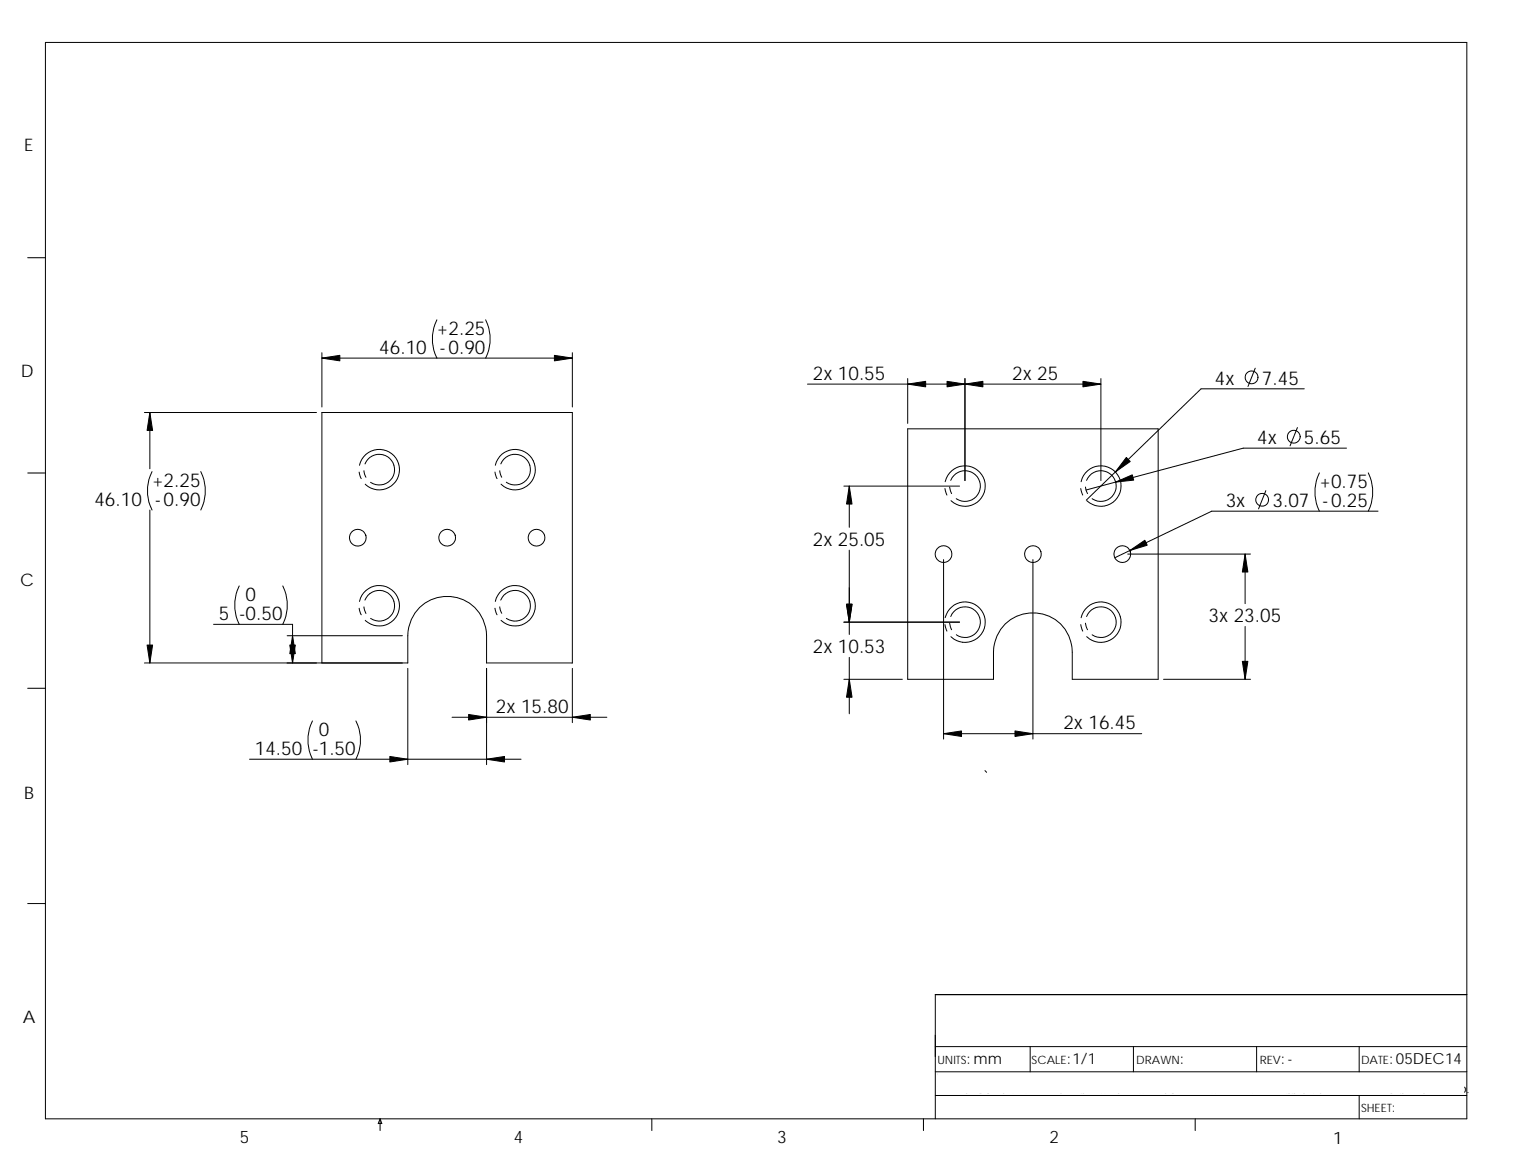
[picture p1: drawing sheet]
<svg xmlns="http://www.w3.org/2000/svg" width="279mm" height="216mm" viewBox="0 0 279 216" stroke-linecap="round" stroke-linejoin="round" font-family="sans-serif">
<g fill="none" stroke="#000" stroke-width=".18">
<path d="M8.4 7.8h261.6v198.1h-261.6zM5.1 47.4h3.3M80.4 58.9a7.9 7.9 0 0 0 0 7M89.4 58.9a7.9 7.9 0 0 1 0 7M26.6 75.9h31.7M27.6 75.9v10.4M59.2 64.9v10M59.2 65.9h46.1M105.3 64.9v10M148.6 70.7h54M167.1 69.7v8.2M167.1 78.9h46.1v46.1h-15.8v-5a7.2 7.2 0 0 0-7.3-7.2 7.2 7.2 0 0 0-7.2 7.2v5h-15.8z"/>
<path d="M177.6 69.7v18.8M202.6 69.7v18.8M231 67.8l-1.3 3.3M238.8 78.7l-1.4 3.4M240.1 71.6h-19l-21.2 20.5M5.1 87.1h3.3M27.6 93.9v28.1M28 86.8a7.9 7.9 0 0 0 0 7.1M37 86.8a7.9 7.9 0 0 1 0 7.1M66.1 86.9l.4 1.2M66.2 85.6a3.7 3.7 0 0 1 5-2.6 3.7 3.7 0 0 1 1.7 5.5 3.7 3.7 0 0 1-5.7 .6M67 86.6l.4 1.2"/>
<path d="M67.2 85.4a2.82 2.82 0 0 1 3.8-1.5 2.82 2.82 0 0 1 1.2 4 2.82 2.82 0 0 1-4 .9M91.1 86.9l.4 1.2M91.2 85.6a3.7 3.7 0 0 1 5-2.6 3.7 3.7 0 0 1 1.7 5.5 3.7 3.7 0 0 1-5.7 .6M92 86.6l.4 1.2M92.2 85.4a2.83 2.83 0 0 1 3.8-1.5 2.83 2.83 0 0 1 1.2 4 2.83 2.83 0 0 1-4 .9M155.3 89.5h21.3M156.3 89.5v7.5M173.9 89.9l.4 1.2M174 88.7a3.7 3.7 0 0 1 5-2.7 3.7 3.7 0 0 1 1.7 5.5 3.7 3.7 0 0 1-5.7 .6M174.8 89.6l.4 1.2M175 88.4a2.83 2.83 0 0 1 3.9-1.5 2.83 2.83 0 0 1 1.1 4 2.83 2.83 0 0 1-4 .9M198.9 89.9l.4 1.2"/>
<path d="M199 88.7a3.7 3.7 0 0 1 5.1-2.7 3.7 3.7 0 0 1 1.6 5.5 3.7 3.7 0 0 1-5.7 .6M199.8 89.6l.4 1.2M200 88.4a2.82 2.82 0 0 1 3.8-1.5 2.82 2.82 0 0 1 1.3 4 2.82 2.82 0 0 1-4.1 .9M233 90.3l-1.4 3.4M242.8 87a8 8 0 0 0 0 7.1M247.8 82.5h-19l-28.9 7.7M251.8 87a8 8 0 0 1 0 7.1M253.6 94.1h-30.6l-17.8 8.6M39.3 114.9h14.5v7.1M44 107.8a8 8 0 0 0 0 7.1M52 107.8a7.9 7.9 0 0 1 0 7.1M52.9 117h21.2"/>
<path d="M66.1 112l.4 1.2M66.2 110.7a3.7 3.7 0 0 1 5-2.6 3.7 3.7 0 0 1 1.7 5.4 3.7 3.7 0 0 1-5.7 .7M67 111.7l.4 1.2M67.2 110.4a2.82 2.82 0 0 1 3.8-1.5 2.82 2.82 0 0 1 1.2 4 2.82 2.82 0 0 1-4 .9M91.1 112l.4 1.2M91.2 110.7a3.7 3.7 0 0 1 5-2.6 3.7 3.7 0 0 1 1.7 5.4 3.7 3.7 0 0 1-5.7 .7M92 111.7l.4 1.2M92.2 110.4a2.83 2.83 0 0 1 3.8-1.5 2.83 2.83 0 0 1 1.3 4 2.83 2.83 0 0 1-4.1 .9M155.3 114.5h21.3M156.3 101.3v15.5M173.7 103v33M173.9 115l.4 1.2"/>
<path d="M174 113.7a3.7 3.7 0 0 1 5.1-2.6 3.7 3.7 0 0 1 1.6 5.4 3.7 3.7 0 0 1-5.7 .7M174.8 114.7l.4 1.2M175 113.5a2.82 2.82 0 0 1 3.8-1.6 2.82 2.82 0 0 1 1.3 4 2.82 2.82 0 0 1-4.1 .9M190.1 103v33M198.9 115l.4 1.2M199 113.7a3.7 3.7 0 0 1 5.1-2.6 3.7 3.7 0 0 1 1.6 5.5 3.7 3.7 0 0 1-5.7 .6M199.8 114.7l.4 1.2M200 113.5a2.83 2.83 0 0 1 3.8-1.5 2.83 2.83 0 0 1 1.3 3.9 2.83 2.83 0 0 1-4.1 .9M207.6 102h22.6M229.2 102v9.1M229.2 115.3v9.7M5.1 126.7h3.3"/>
<path d="M26.6 122h48.5v-5a7.2 7.2 0 0 1 7.2-7.2 7.2 7.2 0 0 1 7.3 7.2v5h15.7v-46.1h-46.1v46.1M45.9 139.7h50M57.5 132.7a7.9 7.9 0 0 0 0 7M65.5 132.7a7.8 7.8 0 0 1 0 7M75.1 123v17.7M83.2 132h28.5M89.6 123v17.7M105.3 123v10M155.3 125h10.8M156.3 121v10.4M173.7 135h36.4M214.2 125h16"/>
<path d="M181.3 141.8l.3 .4M5.1 166.3h3.3M172.1 197.3h97.9M172.1 192.6h97.9M189.6 192.6v4.7M208.6 192.6v4.7M231.3 192.6v4.7M250.2 192.6v4.7M270 183.1h-97.9v22.8M70 205.9l.3 .9h-.7zM70 205.9v2.2M120 205.9v2.2"/>
<path d="M170 205.9v2.2M172.1 201.6h97.9M220 205.9v2.2M250.2 201.6v4.3"/>
<circle cx="230.4" cy="69.5" r="1.18"/>
<circle cx="65.9" cy="99" r="1.54"/>
<circle cx="82.3" cy="99" r="1.54"/>
<circle cx="98.8" cy="99" r="1.54"/>
<circle cx="232.3" cy="92" r="1.17"/>
<circle cx="238.1" cy="80.4" r="1.18"/>
<circle cx="173.7" cy="102" r="1.53"/>
<circle cx="190.1" cy="102" r="1.53"/>
<circle cx="206.6" cy="102" r="1.53"/>
</g>
<g fill="#000" stroke="#000" stroke-width=".18">
<path d="M27.6 75.9l.5 3.3h-1z" fill-rule="evenodd"/>
<path d="M59.2 65.9l3.3-.5v1z" fill-rule="evenodd"/>
<path d="M102 65.4l3.3 .5-3.3 .5z" fill-rule="evenodd"/>
<path d="M167.1 70.7l3.3-.5v1z" fill-rule="evenodd"/>
<path d="M177.6 70.7l3.3-.5v1z" fill-rule="evenodd"/>
<path d="M174.3 70.2l3.3 .5-3.3 .5z" fill-rule="evenodd"/>
<path d="M199.3 70.2l3.3 .5-3.3 .5z" fill-rule="evenodd"/>
<path d="M156.3 89.5l.5 3.3h-1z" fill-rule="evenodd"/>
<path d="M207.3 84.2l.7 .7-2.7 2z" fill-rule="evenodd"/>
<path d="M205.3 88.7l3.1-1.3 .3 1z" fill-rule="evenodd"/>
<path d="M53.8 117l.6 3.3h-1.1z" fill-rule="evenodd"/>
<path d="M155.8 111.2h1l-.5 3.3z" fill-rule="evenodd"/>
<path d="M155.8 111.2h1l-.5 3.3z" fill-rule="evenodd"/>
<path d="M208 101.3l2.7-1.9 .5 1z" fill-rule="evenodd"/>
<path d="M229.2 102l.5 3.3h-1z" fill-rule="evenodd"/>
<path d="M27.1 118.7h1l-.5 3.3z" fill-rule="evenodd"/>
<path d="M53.3 118.7h1.1l-.6 3.3z" fill-rule="evenodd"/>
<path d="M71.8 139.2l3.3 .5-3.3 .6z" fill-rule="evenodd"/>
<path d="M89.6 139.7l3.3-.5v1.1z" fill-rule="evenodd"/>
<path d="M86.3 131.5l3.3 .5-3.3 .5z" fill-rule="evenodd"/>
<path d="M105.3 132l3.3-.5v1z" fill-rule="evenodd"/>
<path d="M156.3 125l.5 3.3h-1z" fill-rule="evenodd"/>
<path d="M173.7 135l3.3-.5v1.1z" fill-rule="evenodd"/>
<path d="M186.8 134.5l3.3 .5-3.3 .6z" fill-rule="evenodd"/>
<path d="M228.7 121.7h1l-.5 3.3z" fill-rule="evenodd"/>
</g>
<g fill="#fff">
<path d="M175.8 183.6h91.2v8.4h-91.2z"/>
<path d="M172.7 197.6h96.8v3.6h-96.8z"/>
<path d="M172.5 201.9h42.1v3.8h-42.1z"/>
<path d="M218.4 193.8h5.1v2.5h-5.1z"/>
</g>
<g font-size="3.5">
<text x="69.8" y="65.1">46.10 -0.90</text>
<text x="80.4" y="61.6">+2.25</text>
<text x="149.6" y="69.9">2x 10.55</text>
<text x="186.3" y="69.9">2x 25</text>
<text x="223.6" y="70.8">4x</text>
<text x="232.3" y="70.8">7.45</text>
<text x="231.4" y="81.7">4x</text>
<text x="240" y="81.7">5.65</text>
<text x="28" y="89.6">+2.25</text>
<text x="242.8" y="89.8">+0.75</text>
<text x="17.4" y="93.1">46.10 -0.90</text>
<text x="225.6" y="93.3">3x</text>
<text x="234.2" y="93.3">3.07 -0.25</text>
<text x="149.6" y="100.5">2x 25.05</text>
<text x="45.2" y="110.6">0</text>
<text x="40.3" y="114.1">5 -0.50</text>
<text x="222.5" y="114.5">3x 23.05</text>
<text x="149.6" y="120.2">2x 10.53</text>
<text x="91.3" y="131.2">2x 15.80</text>
<text x="58.7" y="135.4">0</text>
<text x="195.7" y="134.3">2x 16.45</text>
<text x="46.9" y="139">14.50 -1.50</text>
</g>
<g font-size="3.2">
<text x="4.5" y="27.9">E</text>
<text x="3.8" y="69.3">D</text>
<text x="3.7" y="107.8">C</text>
<text x="4.5" y="147">B</text>
<text x="4.2" y="188.3">A</text>
<text x="44.2" y="210.4">5</text>
<text x="94.6" y="210.3">4</text>
<text x="143" y="210.4">3</text>
<text x="193.2" y="210.4">2</text>
<text x="245.4" y="210.7">1</text>
</g>
<g font-size="2.8">
<text x="177.9" y="195.9">:mm</text>
<text x="196.3" y="195.9">:1/1</text>
<text x="217.2" y="195.9">:</text>
<text x="235.8" y="195.9">:-</text>
<text x="255.7" y="195.9">:05DEC14</text>
</g>
<text font-size="2.5" x="256.2" y="204.6">:</text>
<g font-size="2.1">
<text x="172.5" y="195.9">UNITS</text>
<text x="189.9" y="195.9">SCALE</text>
<text x="209.1" y="195.9">DRAWN</text>
<text x="231.9" y="195.9">REV</text>
<text x="250.5" y="195.9">DATE</text>
<text x="250.5" y="204.7">SHEET</text>
</g>
<g font-size="1.8">
<text x="172.7" y="201.1">REPRODUCTION IN PART OR AS A WHOLE WITHOUT THE WRITTEN PERMISSION OF TRAXDA LLC IS PROHIBITED.</text>
<text x="172.7" y="198.9">THE INFORMATION CONTAINED IN THIS DRAWING IS THE SOLE PROPERTY OF TRAXDA LLC. ANY</text>
</g>
</svg>
